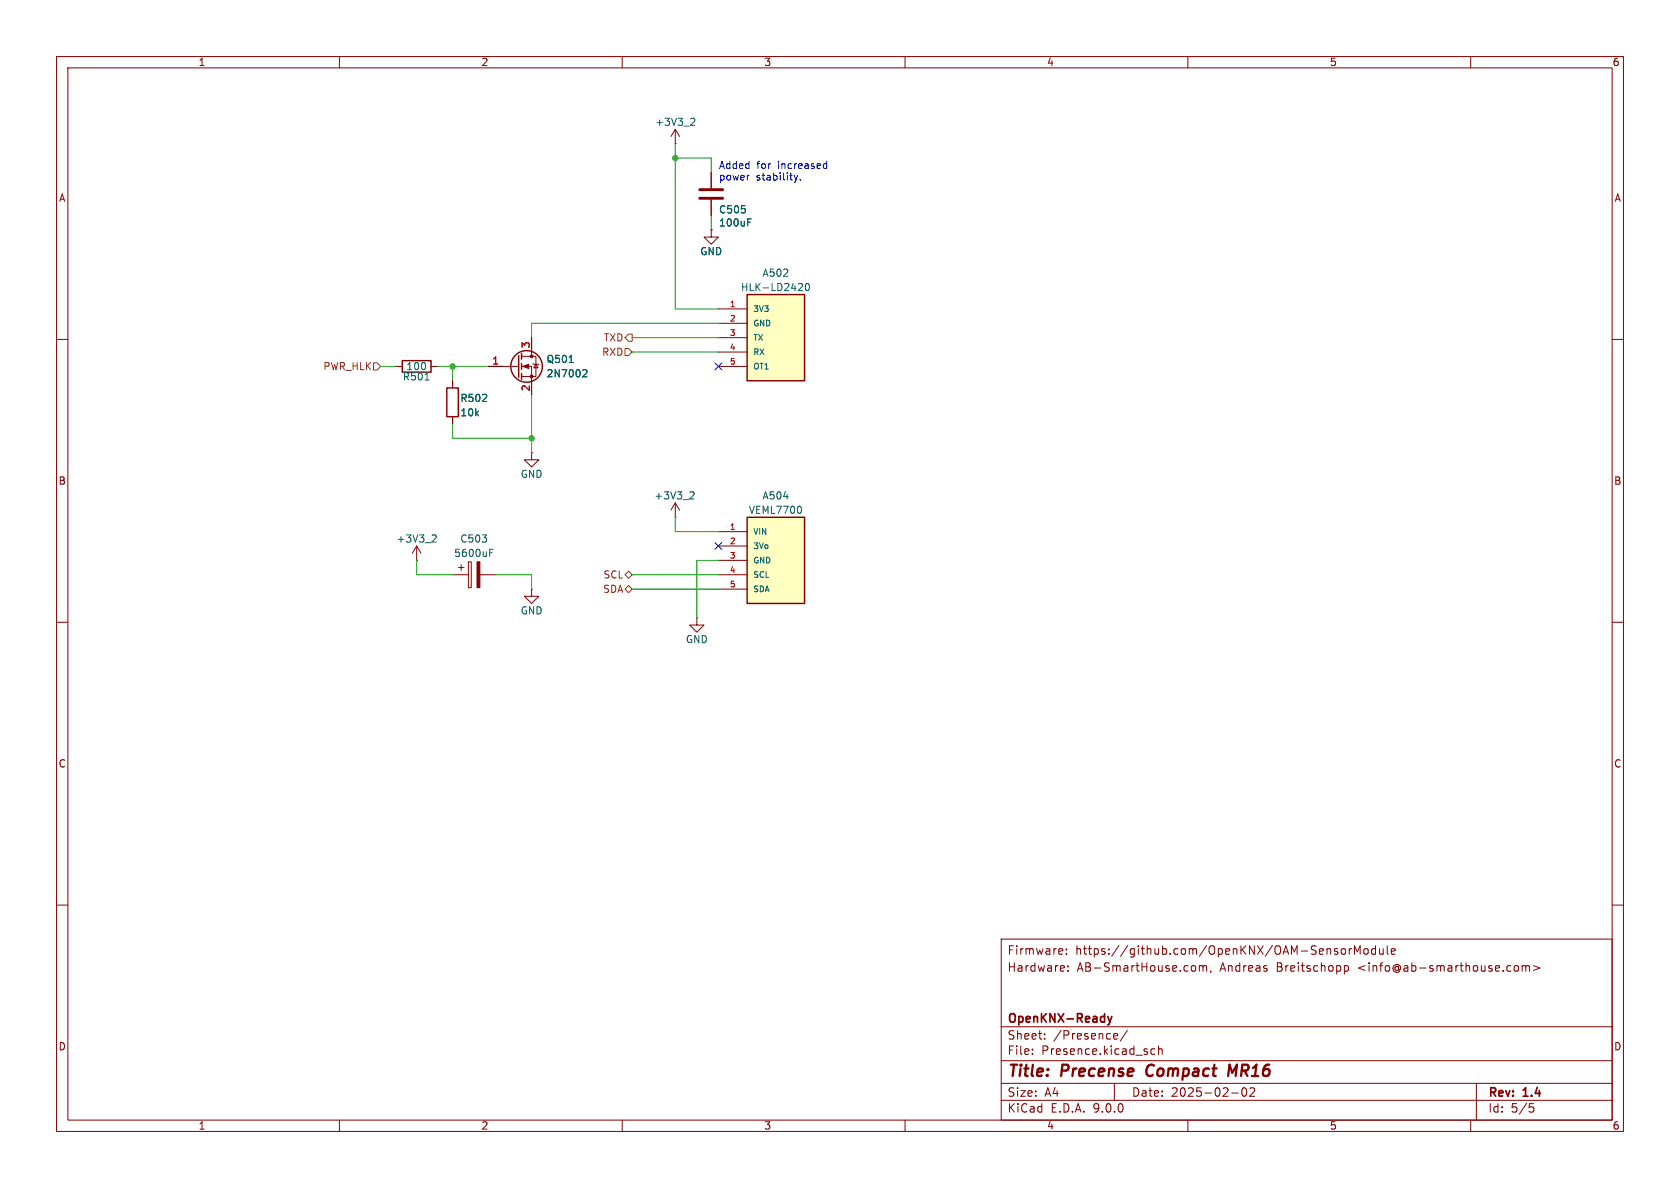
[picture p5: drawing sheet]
<svg xmlns="http://www.w3.org/2000/svg" width="297mm" height="210mm" viewBox="0 0 297 210" stroke-linecap="round" stroke-linejoin="round" font-family="sans-serif">
<g fill="none" stroke="#840000" stroke-width=".18">
<path d="M10 10h277v190h-277zM12 12h273v186h-273zM60 10v2M110 10v2M160 10v2M210 10v2M260 10v2M10 60h2M80 67.3v1.3M80 73.7v1.2M285 60h2M94 80v1.3h1.2l-1.2 1.3-1.3-1.3h1.3"/>
<path d="M94 80h.1M10 110h2M94 104.1v1.3h-1.3l1.3 1.3 1.2-1.3h-1.2M94 104.1h.1M123.2 109.2v1.3h1.3l-1.3 1.3-1.3-1.3h1.3M123.2 109.2h.1M285 110h2M10 160h2M177 166h108v32h-108zM187.8 167.8l.1 .3-.7 .1M188.5 168.6v.1M188.5 167.8v.1"/>
<path d="M188.8 171.6v.1M188.8 170.8v.1M211.1 170.7l.3 .3v.4l-.3 .3M212 170.8l.5-.1 .2 .2M212 170.7v1M212.7 170.9l.2-.2 .3 .1 .1 .9M212.7 170.9v.8M214.1 171.6l-.1 .3M237.2 167.8l.4-.1 .3 .3v.4l-.3 .3-.4-.1-.1-.2v-.4zM237.7 170.8l.4-.1 .3 .3v.4l-.2 .2h-.5M237.7 170.7v1.5M238.5 167.7v1"/>
<path d="M239 167.7l-.3 .1-.2 .2M239.5 168.7v-1.5l.5 1.1 .5-1.1v1.5M241.2 167.8l.4-.1 .3 .3v.4l-.3 .3-.4-.1-.1-.2v-.4zM243.2 167.8l-.5-.1-.2 .3v.4l.1 .2h.6M243.2 167.2v1.5M243.9 167.7l.1 .9 .3 .1 .2-.1M244.5 167.7v1M245.2 167.2v1.3l.3 .2M246 168.2l.7-.1-.1-.3-.4-.1-.2 .2v.7h.6M267.8 170.8l.4-.1 .3 .3v.4l-.3 .3-.4-.1-.1-.2v-.4zM269.1 170.8l.4-.1 .2 .2M269.1 170.7v1"/>
<path d="M269.7 170.9l.3-.2 .3 .1 .1 .9M269.7 170.9v.8M271.1 170.7l1.1 .4-1.1 .5M285 160h2M60 198v2M110 198v2M160 198v2M177 194.5h108M177 191.5h108M177 187.5h108M177 181.5h108M182.5 186.3v.1"/>
<path d="M182.5 185.5v.1M184.7 183.6v.1M184.7 182.8v.1M197 183.6h.5M197 182.8l.4-.1 .2 .4-.7 .1M197 191.5v3M199.3 182.1l-1.3 2M204.2 185.5l-.5-.1-.2 .3v.4l.1 .2h.6M204.8 185.5l.2-.1 .4 .1 .1 .9M204.8 184.9v1.5M210 198v2M217.7 193.2h1.2"/>
<path d="M219.7 192.4l.2-.1a.81 .81 0 0 1 .6 .6 .81 .81 0 0 1-.3 .8l-.2 .1a.81 .81 0 0 1-.3-1.4zM221 192.4l.5-.1 .2 .1 .1 .3-.9 1.1h.9M260 198v2M261 191.5v6.5M270.4 195.1h.7M270.5 195.7h.4l.3 .3-.2 .5-.5 .1"/>
</g>
<path d="M202.9 188.5a1.27 1.27 0 0 0 0 1.6M218.7 188.2l-.9 1.4-.4-1.4-.3 2" fill="none" stroke="#840000" stroke-width=".4"/>
<path d="M195.8 179.7l.4 1M196.6 179.7l-.4 1M196.2 180.7l-.1 .3-.3 .2" fill="none" stroke="#840000" stroke-width=".3"/>
<path d="M79 68.6h2v5.1h-2z" fill="none" stroke="#840000" stroke-width=".25"/>
<path d="M132.1 91.4h10.1v15.3h-10.1z" fill="#ffffc2"/>
<g fill="none" stroke="#840000" stroke-width=".25">
<path d="M71.1 63.8h5.1v2h-5.1zM91.7 62.9v3.8M92.2 62.5v1M92.2 64.3v1M92.2 66v1.1M132.1 91.4h10.1v15.3h-10.1z"/>
<circle cx="93.1" cy="64.8" r="2.79"/>
</g>
<g fill="none" stroke="#840000" stroke-width=".18">
<path d="M119.4 25.4h.1M119.4 22.9v2.5M119.4 22.9l.7 1.2M119.4 22.9l-.8 1.2M94 59.7v3.3M69.8 64.8h1.3M76.2 64.8h1.3M86.4 64.8h5.3M92.2 63h2.5v3.5h-2.5M92.2 64.8h1.8v5.1M94.2 64.3l.2 .1h.7l.1 .1M94.7 64.4l.4 .6h-.7z"/>
<path d="M73.7 99.1h.1M73.7 96.5l.7 1.3M73.7 96.5l-.8 1.3M73.7 96.5v2.6M81.5 99.8v1M82.8 99.3h.5v4.6h-.5zM119.4 91.4h.1M119.4 88.9l-.8 1.3M119.4 88.9l.7 1.3M119.4 88.9v2.5M127 94h5.1M127 96.5h5.1"/>
<path d="M127 99.1h5.1M80 101.6h2.8M81 100.3h1M84.8 101.6h2.8M127 101.6h5.1M127 104.1h5.1"/>
</g>
<path d="M122.3 20.9l.4 .1 .1 .3-.7 .9h.7M75.1 67.2h.8M100.6 64.1h.7M103.2 65.3l.4 .1 .2 .3-.8 .9h.8M76.6 94.6h.4l.1 .3-.8 .9h.8M86.6 97.7h.4M86.6 97.1h.6M122.2 86.9l.4 .1 .1 .3-.8 .9h.8M141.6 89.6l.1 .4-.1 .6" fill="none" stroke="#006464" stroke-width=".18"/>
<g fill="#840000" stroke="#840000" stroke-width=".18">
<path d="M84.3 99.3h.5v4.6h-.5z"/>
<path d="M92.5 64.8l1-.4v.8z"/>
<circle cx="94" cy="63" r=".25"/>
<circle cx="94" cy="66.5" r=".25"/>
</g>
<path d="M132.1 52.1h10.1v15.2h-10.1z" fill="#ffffc2"/>
<path d="M132.1 52.1h10.1v15.2h-10.1z" fill="none" stroke="#840000" stroke-width=".25"/>
<g fill="none" stroke="#840000" stroke-width=".18">
<path d="M125.7 30.5v2.8M125.7 35.3v2.8M94 59.7v2.5M125.7 40.6v1.3h1.3l-1.3 1.3-1.2-1.3h1.2M125.7 40.6h.1M127 54.6h5.1M127 57.2h5.1M127 59.7h5.1M80 67.3v1.3M80 73.7v1.2M86.4 64.8h2.5M94 67.3v2.6"/>
<path d="M127 62.2h5.1M127 64.8h5.1"/>
</g>
<path d="M132.2 39.3h.4M132.2 38.7h.6M141.6 50.1l.3 .3-.1 .3-.7 .7h.8M142.5 50.2l.2-.1a.68 .68 0 0 1 .4 .6 .68 .68 0 0 1-.4 .7l-.2-.1-.1-.4zM100.6 64.1h.7M103.2 65.3l.4 .1 .2 .3-.8 .9h.8" fill="none" stroke="#006464" stroke-width=".18"/>
<path d="M123.7 33.5h4.1M123.7 35.1h4.1" fill="none" stroke="#840000" stroke-width=".51"/>
<path d="M111.1 59.1h.7v1.2h-.7l-.6-.6zM66 64.1h.7l.6 .7-.6 .6h-.7zM110.5 61.6h.6l.7 .6-.7 .7h-.6zM110.5 104.1l.6-.6 .7 .6-.7 .7zM110.5 101.6l.6-.6 .7 .6-.7 .6z" fill="none" stroke="#725600" stroke-width=".18"/>
<g fill="none" stroke="#009600" stroke-width=".18">
<path d="M119.4 25.4v29.2h7.6M119.4 27.9h6.3v2.6M125.7 38.1v2.5M111.8 59.7h15.2M127 57.2h-33v2.5M67.3 64.8h2.5M77.5 64.8h8.9M80 64.8v2.5M80 74.9v2.6h14M94 69.9v10.1M111.8 62.2h15.2M73.7 99.1v2.5h6.3"/>
<path d="M119.4 91.4v2.6h7.6M127 99.1h-3.8v10.1M87.6 101.6h6.4v2.5M111.8 101.6h15.2M111.8 104.1h15.2"/>
</g>
<path d="M126.4 64.2l1.2 1.2M127.6 64.2l-1.2 1.2M126.4 95.9l1.2 1.2M127.6 95.9l-1.2 1.2" fill="none" stroke="#000084" stroke-width=".18"/>
<path d="M132.4 31h.1M140.4 31l.3 .8M140.7 31.8l-.2 .4M141 31l-.3 .8M141.5 31.7v.1M145.8 28.9l.4 .1M146.2 28.5v1.3M146.2 29.7l-.4 .1" fill="none" stroke="#0000c2" stroke-width=".18"/>
<g fill="#009600" stroke="#009600" stroke-width=".18">
<circle cx="80" cy="64.8" r=".46"/>
<circle cx="119.4" cy="27.9" r=".46"/>
<circle cx="94" cy="77.5" r=".46"/>
</g>
<g font-size="2.8" fill="#840000">
<text x="178" y="190.9">Title:</text>
<text x="187.7" y="190.9">Precense</text>
<text x="203.5" y="190.9">Compact</text>
<text x="218.8" y="190.9">MR16</text>
</g>
<g font-size="2.1" fill="#840000">
<text x="178" y="172">Hardware:</text>
<text x="178" y="169">Firmware:</text>
<text x="190.1" y="169">https://github.com/OpenKNX/OAM-SensorModule</text>
<text x="190.4" y="172">AB-SmartHouse.com,</text>
<text x="215.7" y="172">Andreas</text>
<text x="225.8" y="172">Breitschopp</text>
<text x="240.3" y="172">&lt;info@ab-smarthouse.com&gt;</text>
<text x="178" y="184">Sheet:</text>
<text x="178" y="181.2">OpenKNX-Ready</text>
<text x="186.2" y="184">/Presence/</text>
<text x="178" y="186.7">File:</text>
<text x="184.1" y="186.7">Presence.kicad_sch</text>
<text x="178" y="196.9">KiCad</text>
<text x="178" y="194.1">Size:</text>
<text x="184.7" y="194.1">A4</text>
<text x="185.7" y="196.9">E.D.A.</text>
<text x="193.3" y="196.9">9.0.0</text>
<text x="200" y="194.1">Date:</text>
<text x="207" y="194.1">2025-02-02</text>
<text x="263" y="194.3">Rev:</text>
<text x="263" y="196.9">Id:</text>
<text x="267.1" y="196.9">5/5</text>
<text x="269.4" y="194.3">1.4</text>
</g>
<g font-size="1.8" fill="#840000">
<text x="35" y="11.9">1</text>
<text x="85" y="11.9">2</text>
<text x="135" y="11.9">3</text>
<text x="185" y="11.9">4</text>
<text x="235" y="11.9">5</text>
<text x="285" y="11.9">6</text>
<text x="10.3" y="35.9">A</text>
<text x="285.3" y="35.9">A</text>
<text x="10.3" y="85.9">B</text>
<text x="285.3" y="85.9">B</text>
<text x="10.3" y="135.9">C</text>
<text x="285.3" y="135.9">C</text>
<text x="10.3" y="185.9">D</text>
<text x="285.3" y="185.9">D</text>
<text x="35" y="199.9">1</text>
<text x="85" y="199.9">2</text>
<text x="135" y="199.9">3</text>
<text x="185" y="199.9">4</text>
<text x="235" y="199.9">5</text>
<text x="285" y="199.9">6</text>
</g>
<g font-size="1.8" fill="#006464">
<text x="115.7" y="22.5">+3V3_2</text>
<text x="127" y="37.9">C505</text>
<text x="127" y="40.2">100uF</text>
<text x="123.7" y="45.3">GND</text>
<text x="130.9" y="51.7">HLK-LD2420</text>
<text x="134.7" y="49.1">A502</text>
<text x="71.7" y="65.6">100</text>
<text x="96.5" y="64.4">Q501</text>
<text x="71.1" y="67.4">R501</text>
<text x="81.3" y="71.3">R502</text>
<text x="96.5" y="66.9">2N7002</text>
<text x="81.3" y="73.8">10k</text>
<text x="91.9" y="84.7">GND</text>
<text x="115.6" y="88.5">+3V3_2</text>
<text x="134.7" y="88.5">A504</text>
<text x="132.3" y="91">VEML7700</text>
<text x="70" y="96.1">+3V3_2</text>
<text x="80.2" y="98.7">5600uF</text>
<text x="81.3" y="96.1">C503</text>
<text x="91.9" y="108.8">GND</text>
<text x="121.2" y="113.9">GND</text>
</g>
<g font-size="1.8" fill="#0000c2">
<text x="127" y="30.1">Added</text>
<text x="127" y="32.1">power</text>
<text x="133.7" y="32.1">stability.</text>
<text x="133.8" y="30.1">for</text>
<text x="137.6" y="30.1">increased</text>
</g>
<g font-size="1.8" fill="#725600">
<text x="57.1" y="65.6">PWR_HLK</text>
<text x="106.3" y="63.1">RXD</text>
<text x="106.6" y="60.6">TXD</text>
<text x="106.5" y="105">SDA</text>
<text x="106.6" y="102.5">SCL</text>
</g>
<g font-size="1.8" fill="#a90000">
<text x="86.9" y="64.5">1</text>
<text x="93.7" y="61.7" transform="rotate(-90 93.7 61.7)">3</text>
<text x="93.7" y="69.3" transform="rotate(-90 93.7 69.3)">2</text>
</g>
<g font-size="1.4" fill="#a90000">
<text x="128.9" y="54.4">1</text>
<text x="128.9" y="56.9">2</text>
<text x="128.9" y="59.4">3</text>
<text x="128.9" y="62">4</text>
<text x="128.9" y="64.5">5</text>
<text x="128.9" y="93.7">1</text>
<text x="128.9" y="96.3">2</text>
<text x="128.9" y="98.8">3</text>
<text x="128.9" y="101.3">4</text>
<text x="128.9" y="103.9">5</text>
</g>
<g font-size="1.4" fill="#006464">
<text x="133.1" y="55.3">3V3</text>
<text x="133.1" y="57.9">GND</text>
<text x="133.1" y="60.4">TX</text>
<text x="133.1" y="63">RX</text>
<text x="133.1" y="65.5">OT1</text>
<text x="133.1" y="94.7">VIN</text>
<text x="133.1" y="97.3">3Vo</text>
<text x="133.1" y="99.8">GND</text>
<text x="133.1" y="102.3">SCL</text>
<text x="133.1" y="104.9">SDA</text>
</g>
</svg>
